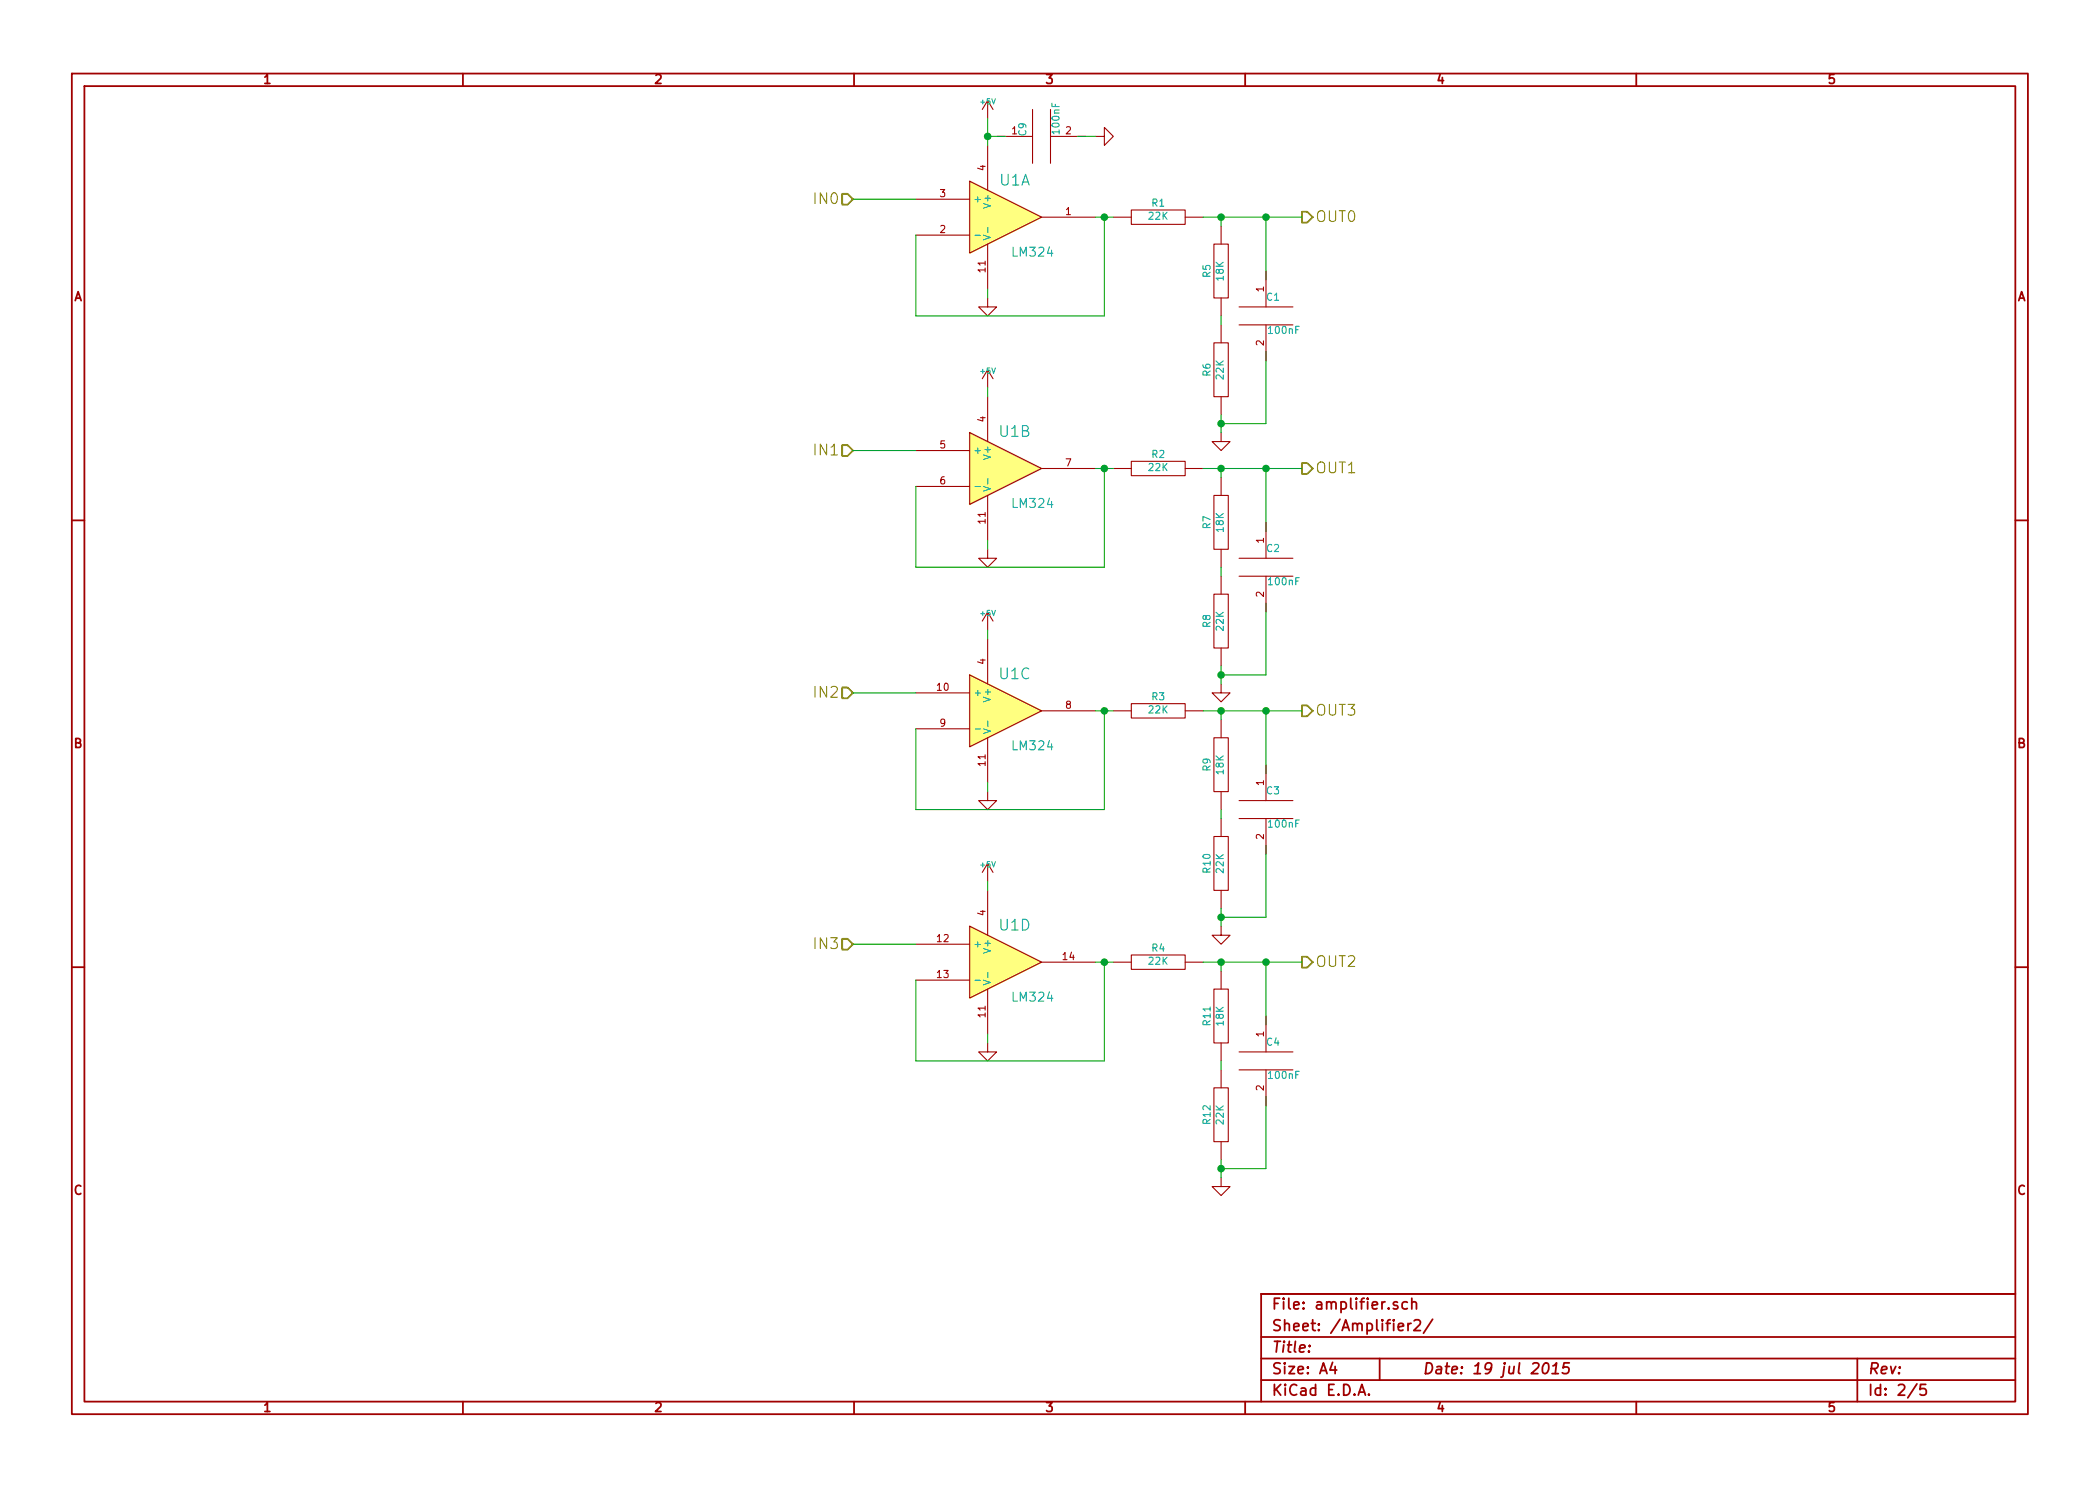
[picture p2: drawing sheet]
<svg xmlns="http://www.w3.org/2000/svg" width="297mm" height="210mm" viewBox="0 0 297 210" stroke-linecap="round" stroke-linejoin="round" font-family="sans-serif">
<g fill="none" stroke="#a00000" stroke-width=".25">
<path d="M10.2 10.4h276.6v189.7h-276.6zM11.9 12.2h273.2v186.1h-273.2zM65.5 10.4v1.8M120.8 10.4v1.8M176.1 10.4v1.8M231.4 10.4v1.8M10.2 73.6h1.7M285.1 73.6h1.7M10.2 136.8h1.7M285.1 136.8h1.7M65.5 198.3v1.8M120.8 198.3v1.8"/>
<path d="M176.1 198.3v1.8M178.4 189.2h106.7M178.4 195.3h106.7M178.4 192.2h106.7M185.2 190.4h.1l-.1 .1v-.1v.1M188.5 192.8l-.4 1h1M188.8 193.3v1.1M192.1 197.4l.5-1.5 .5 1.5M192.3 197h.7M193.6 197.3h.1l-.1 .1-.1-.1h.1v.1M195.1 192.2v3.1M197.7 184.3l-.4-.1-.2 .2 .1 .2 .5 .2v.1v.2l-.2 .1-.4-.1"/>
<path d="M197.8 187.8l.7-.2v-.3l-.5-.1-.2 .3 .1 .7 .1 .1 .5-.1M199.1 184.3a.48 .48 0 0 0-.7 0l-.1 .6a.48 .48 0 0 0 .8 .2M199.2 187.2v1.1M199.6 187.2l-.3 .1-.1 .2M199.7 184.3a.38 .38 0 0 1 .7 .1v.8M199.7 183.7v1.5M200 186.9l.3-.2h.3l.2 .2 .1 .3-.1 .2-.8 .9h.9M202.6 186.7l-1.3 1.9M218.4 193a.35 .35 0 0 1 .4-.2 .35 .35 0 0 1 .2 .3 .87 .87 0 0 1-.5 1.3l-.2-.1a1.14 1.14 0 0 1 .1-1.3zM219.5 194.4h.9M219.7 193.3l.5-.5-.2 1.6M222 192.8h-.8l-.1 .8 .2-.2 .5 .1 .1 .2-.1 .5a.62 .62 0 0 1-.8 0"/>
<path d="M231.4 198.3v1.8M262.7 192.2v6.1M271.1 195.8l-1.3 2M272.4 195.9h-.7l-.1 .7 .2-.1h.5l.2 .3-.1 .5a.62 .62 0 0 1-.8 0M285.1 183.1h-106.7v15.2"/>
</g>
<path d="M119.1 27.4h.8l.7 .8-.7 .8h-.8zM184.1 30h.8l.8 .7-.8 .8h-.8zM119.1 63h.8l.7 .7-.7 .8h-.8zM184.1 65.5h.8l.8 .8-.8 .8h-.8zM119.1 97.3h.8l.7 .7-.7 .8h-.8zM184.1 99.8h.8l.8 .8-.8 .7h-.8zM119.1 132.8h.8l.7 .8-.7 .8h-.8zM184.1 135.4h.8l.8 .7-.8 .8h-.8z" fill="none" stroke="#808000" stroke-width=".25"/>
<g fill="none" stroke="#a00000" stroke-width=".15">
<path d="M139.7 14.2v2.6M139.7 14.2l-.8 1.3M139.7 14.2l.8 1.3M141 19.3h5M146 15.5v7.6M148.6 15.5v7.6M148.6 19.3h5.1M154.9 19.3h1.3v-1.3l1.3 1.3-1.3 1.3v-1.3M129.5 33.3h7.7M129.5 28.2h7.7M137.2 25.6l10.1 5.1-10.1 5.1zM139.7 20.6v6.3"/>
<path d="M139.7 34.5v6.4M147.3 30.7h7.6M157.5 30.7h2.5M160 29.7h7.6v2h-7.6zM167.6 30.7h2.6M171.7 34.5h2v7.7h-2zM172.7 32v2.5M179.1 38.3v5.1M139.7 42.2v1.2h1.3l-1.3 1.3-1.3-1.3h1.3M139.7 52.3v2.6M139.7 56.1v6.4M139.7 52.3l-.8 1.3"/>
<path d="M139.7 52.3l.8 1.3M171.7 48.5h2v7.6h-2zM172.7 42.2v2.5M172.7 46v2.5M172.7 56.1v2.6M175.3 46h7.6M175.3 43.4h7.6M179.1 46v5M129.5 63.7h7.7M129.5 68.8h7.7M137.2 61.2l10.1 5.1-10.1 5.1zM139.7 77.7v1.3h1.3l-1.3 1.3-1.3-1.3h1.3"/>
<path d="M139.7 70.1v6.3M147.3 66.3h7.6M157.5 66.3h2.5M160 65.3h7.6v2h-7.6zM167.6 66.3h2.6M171.7 70.1h2v7.6h-2zM172.7 61.2v1.3h1.3l-1.3 1.2-1.3-1.2h1.3M172.7 67.6v2.5M172.7 77.7v2.6M175.3 79h7.6M179.1 73.9v5.1M129.5 98h7.7"/>
<path d="M137.2 95.5l10.1 5.1-10.1 5.1zM139.7 86.6v2.5M139.7 90.4v6.4M139.7 86.6l-.8 1.3M139.7 86.6l.8 1.3M160 99.6h7.6v2h-7.6zM171.7 84.1h2v7.6h-2zM172.7 96.8v1.2h1.3l-1.3 1.3-1.3-1.3h1.3M172.7 81.5v2.6M172.7 91.7v2.5M175.3 81.5h7.6M179.1 81.5v5.1"/>
<path d="M129.5 103.1h7.7M139.7 112v1.3h1.3l-1.3 1.2-1.3-1.2h1.3M139.7 104.4v6.3M147.3 100.6h7.6M157.5 100.6h2.5M167.6 100.6h2.6M171.7 104.4h2v7.6h-2zM171.7 118.4h2v7.6h-2zM172.7 101.8v2.6M172.7 112v2.5M172.7 115.8v2.6M175.3 115.8h7.6"/>
<path d="M175.3 113.3h7.6M179.1 108.2v5.1M179.1 115.8v5.1M129.5 133.6h7.7M129.5 138.7h7.7M137.2 131.1l10.1 5-10.1 5.1zM139.7 122.2v2.5M139.7 126v6.3M139.7 139.9v6.4M139.7 122.2l-.8 1.2M139.7 122.2l.8 1.2M147.3 136.1h7.6"/>
<path d="M157.5 136.1h2.5M160 135.1h7.6v2.1h-7.6zM167.6 136.1h2.6M171.7 139.9h2v7.7h-2zM172.7 131.1v1.2h1.3l-1.3 1.3-1.3-1.3h1.3M172.7 126v2.5M172.7 137.4v2.5M139.7 147.6v1.2h1.3l-1.3 1.3-1.3-1.3h1.3M171.7 153.9h2v7.6h-2zM172.7 147.6v2.5M172.7 151.4v2.5M175.3 151.4h7.6"/>
<path d="M175.3 148.8h7.6M179.1 143.8v5M179.1 151.4v5.1M172.7 166.6v1.3h1.3l-1.3 1.3-1.3-1.3h1.3M172.7 161.5v2.6"/>
</g>
<g fill="none" stroke="#00a000" stroke-width=".15">
<path d="M139.7 16.8v3.8M139.7 19.3h2.5M152.4 19.3h2.5M120.6 28.2h8.9M154.9 30.7h2.6M156.2 30.7v14h-26.7v-11.4M170.2 30.7h13.9M172.7 30.7v1.3M179.1 30.7v8.9M139.7 40.9v1.3M139.7 54.9v1.2M172.7 44.7v1.3"/>
<path d="M172.7 58.7v2.5M179.1 49.8v10.1h-6.4M120.6 63.7h8.9M139.7 76.4v1.3M154.9 66.3h2.6M156.2 66.3v14h-26.7v-11.5M170.2 66.3h13.9M172.7 66.3v1.3M179.1 66.3v8.9M120.6 98h8.9M139.7 89.1v1.3M172.7 80.3v1.2"/>
<path d="M172.7 94.2v2.6M179.1 85.3v10.2h-6.4M139.7 110.7v1.3M154.9 100.6h2.6M156.2 100.6v13.9h-26.7v-11.4M170.2 100.6h13.9M172.7 100.6v1.2M172.7 114.5v1.3M179.1 100.6v8.9M179.1 119.6v10.2h-6.4M120.6 133.6h8.9M139.7 124.7v1.3"/>
<path d="M154.9 136.1h2.6M156.2 136.1v14h-26.7v-11.4M170.2 136.1h13.9M172.7 128.5v2.6M172.7 136.1v1.3M179.1 136.1v8.9M139.7 146.3v1.3M172.7 150.1v1.3M179.1 155.2v10.1h-6.4M172.7 164.1v2.5"/>
</g>
<g fill="#00a000" stroke="#00a000" stroke-width=".25">
<circle cx="172.7" cy="30.7" r=".41"/>
<circle cx="179.1" cy="30.7" r=".41"/>
<circle cx="172.7" cy="59.9" r=".41"/>
<circle cx="156.2" cy="30.7" r=".41"/>
<circle cx="172.7" cy="66.3" r=".41"/>
<circle cx="179.1" cy="66.3" r=".41"/>
<circle cx="172.7" cy="95.5" r=".41"/>
<circle cx="156.2" cy="66.3" r=".41"/>
<circle cx="172.7" cy="100.6" r=".41"/>
<circle cx="179.1" cy="100.6" r=".41"/>
<circle cx="172.7" cy="129.8" r=".41"/>
<circle cx="156.2" cy="100.6" r=".41"/>
<circle cx="172.7" cy="136.1" r=".41"/>
<circle cx="179.1" cy="136.1" r=".41"/>
<circle cx="172.7" cy="165.3" r=".41"/>
<circle cx="156.2" cy="136.1" r=".41"/>
<circle cx="139.7" cy="19.3" r=".41"/>
</g>
<g fill="#ffff80" stroke="#ffff80" stroke-width=".25">
<path d="M137.2 25.6l10.1 5.1-10.1 5.1z"/>
<path d="M137.2 61.2l10.1 5.1-10.1 5.1z"/>
<path d="M137.2 95.5l10.1 5.1-10.1 5.1z"/>
<path d="M137.2 131.1l10.1 5-10.1 5.1z"/>
</g>
<path d="M137.9 33.3h.8M139.1 33.3l1 .3-1 .3M139.7 32.2v.7M137.9 68.9h.8M139.1 68.8l1 .4-1 .3M139.7 67.7v.8M137.9 103.1h.8M139.1 103.1l1 .3-1 .4M139.7 102v.8M137.9 138.7h.8M139.1 138.7l1 .3-1 .3M139.7 137.6v.7" fill="none" stroke="#00a0a0" stroke-width=".15"/>
<g font-size="2.1" fill="#808000">
<text x="115.4" y="29">IN0</text>
<text x="186.1" y="31.5">OUT0</text>
<text x="115.4" y="64.5">IN1</text>
<text x="186.1" y="67.1">OUT1</text>
<text x="115.4" y="98.8">IN2</text>
<text x="186.1" y="101.3">OUT3</text>
<text x="115.4" y="134.4">IN3</text>
<text x="186.1" y="136.9">OUT2</text>
</g>
<g font-size="2.1" fill="#00a0a0">
<text x="141.4" y="26.3">U1A</text>
<text x="141.4" y="61.9">U1B</text>
<text x="141.4" y="96.2">U1C</text>
<text x="141.4" y="131.7">U1D</text>
</g>
<g font-size="2.1" fill="#a00000">
<text x="179.9" y="185.4">File: amplifier.sch</text>
<text x="179.9" y="191.5">Title:</text>
<text x="179.9" y="188.4">Sheet: /Amplifier2/</text>
<text x="179.9" y="197.6">KiCad E.D.A.</text>
<text x="179.9" y="194.5">Size: A4</text>
<text x="201.2" y="194.5">Date: 19 jul 2015</text>
<text x="264.2" y="194.5">Rev:</text>
<text x="264.2" y="197.6">Id: 2/5</text>
</g>
<g font-size="1.8" fill="#a00000">
<text x="37.3" y="11.9">1</text>
<text x="92.7" y="11.9">2</text>
<text x="148" y="11.9">3</text>
<text x="203.3" y="11.9">4</text>
<text x="258.6" y="11.9">5</text>
<text x="10.4" y="42.7">A</text>
<text x="285.3" y="42.7">A</text>
<text x="10.4" y="105.9">B</text>
<text x="285.3" y="105.9">B</text>
<text x="10.4" y="169.1">C</text>
<text x="285.3" y="169.1">C</text>
<text x="37.3" y="199.8">1</text>
<text x="92.7" y="199.8">2</text>
<text x="148" y="199.8">3</text>
<text x="203.3" y="199.8">4</text>
<text x="258.6" y="199.8">5</text>
</g>
<g font-size="1.8" fill="#00a0a0">
<text x="143.3" y="36.4">LM324</text>
<text x="143.3" y="71.9">LM324</text>
<text x="143.3" y="106.2">LM324</text>
<text x="143.3" y="141.8">LM324</text>
</g>
<g font-size="1.4" fill="#a00000">
<text x="143.1" y="19">1</text>
<text x="150.7" y="19">2</text>
<text x="133" y="27.9">3</text>
<text x="139.4" y="24.1" transform="rotate(-90 139.4 24.1)">4</text>
<text x="133" y="33">2</text>
<text x="150.7" y="30.5">1</text>
<text x="139.4" y="38.5" transform="rotate(-90 139.4 38.5)">11</text>
<text x="178.8" y="41.3" transform="rotate(-90 178.8 41.3)">1</text>
<text x="178.8" y="48.9" transform="rotate(-90 178.8 48.9)">2</text>
<text x="139.4" y="59.7" transform="rotate(-90 139.4 59.7)">4</text>
<text x="133" y="63.5">5</text>
<text x="133" y="68.6">6</text>
<text x="150.7" y="66">7</text>
<text x="139.4" y="74.1" transform="rotate(-90 139.4 74.1)">11</text>
<text x="178.8" y="76.8" transform="rotate(-90 178.8 76.8)">1</text>
<text x="178.8" y="84.4" transform="rotate(-90 178.8 84.4)">2</text>
<text x="139.4" y="94" transform="rotate(-90 139.4 94)">4</text>
<text x="132.6" y="97.8">10</text>
<text x="150.7" y="100.3">8</text>
<text x="133" y="102.9">9</text>
<text x="139.4" y="108.4" transform="rotate(-90 139.4 108.4)">11</text>
<text x="178.8" y="111.1" transform="rotate(-90 178.8 111.1)">1</text>
<text x="178.8" y="118.7" transform="rotate(-90 178.8 118.7)">2</text>
<text x="139.4" y="129.5" transform="rotate(-90 139.4 129.5)">4</text>
<text x="132.6" y="133.3">12</text>
<text x="150.3" y="135.9">14</text>
<text x="132.6" y="138.4">13</text>
<text x="139.4" y="143.9" transform="rotate(-90 139.4 143.9)">11</text>
<text x="178.8" y="146.7" transform="rotate(-90 178.8 146.7)">1</text>
<text x="178.8" y="154.3" transform="rotate(-90 178.8 154.3)">2</text>
</g>
<g font-size="1.4" fill="#00a0a0">
<text x="145.2" y="19.2" transform="rotate(-90 145.2 19.2)">C9</text>
<text x="149.9" y="18.8" transform="rotate(-90 149.9 18.8)">100nF</text>
<text x="137.7" y="28.7">+</text>
<text x="140.2" y="29.2" transform="rotate(-90 140.2 29.2)">V+</text>
<text x="162.9" y="29.3">R1</text>
<text x="162.5" y="31.1">22K</text>
<text x="171.3" y="39.2" transform="rotate(-90 171.3 39.2)">R5</text>
<text x="173.1" y="39.7" transform="rotate(-90 173.1 39.7)">18K</text>
<text x="179.2" y="42.6">C1</text>
<text x="179.5" y="47.3">100nF</text>
<text x="171.3" y="53.2" transform="rotate(-90 171.3 53.2)">R6</text>
<text x="173.1" y="53.6" transform="rotate(-90 173.1 53.6)">22K</text>
<text x="137.7" y="64.3">+</text>
<text x="140.2" y="64.8" transform="rotate(-90 140.2 64.8)">V+</text>
<text x="162.9" y="64.8">R2</text>
<text x="162.5" y="66.7">22K</text>
<text x="171.3" y="74.8" transform="rotate(-90 171.3 74.8)">R7</text>
<text x="173.1" y="75.2" transform="rotate(-90 173.1 75.2)">18K</text>
<text x="179.2" y="78.2">C2</text>
<text x="179.5" y="82.8">100nF</text>
<text x="171.3" y="88.8" transform="rotate(-90 171.3 88.8)">R8</text>
<text x="173.1" y="89.2" transform="rotate(-90 173.1 89.2)">22K</text>
<text x="137.7" y="98.5">+</text>
<text x="140.2" y="99.1" transform="rotate(-90 140.2 99.1)">V+</text>
<text x="162.5" y="101">22K</text>
<text x="162.9" y="99.1">R3</text>
<text x="171.3" y="109.1" transform="rotate(-90 171.3 109.1)">R9</text>
<text x="173.1" y="109.5" transform="rotate(-90 173.1 109.5)">18K</text>
<text x="179.2" y="112.4">C3</text>
<text x="179.5" y="117.1">100nF</text>
<text x="171.3" y="123.5" transform="rotate(-90 171.3 123.5)">R10</text>
<text x="173.1" y="123.5" transform="rotate(-90 173.1 123.5)">22K</text>
<text x="137.7" y="134.1">+</text>
<text x="140.2" y="134.6" transform="rotate(-90 140.2 134.6)">V+</text>
<text x="162.5" y="136.5">22K</text>
<text x="162.9" y="134.7">R4</text>
<text x="171.3" y="145.1" transform="rotate(-90 171.3 145.1)">R11</text>
<text x="173.1" y="145.1" transform="rotate(-90 173.1 145.1)">18K</text>
<text x="179.2" y="148">C4</text>
<text x="179.5" y="152.7">100nF</text>
<text x="171.3" y="159" transform="rotate(-90 171.3 159)">R12</text>
<text x="173.1" y="159" transform="rotate(-90 173.1 159)">22K</text>
</g>
<g font-size="1.1" fill="#00a0a0">
<text x="138.7" y="14.8">+5V</text>
<text x="138.7" y="52.9">+5V</text>
<text x="138.7" y="87.2">+5V</text>
<text x="138.7" y="122.8">+5V</text>
</g>
</svg>
